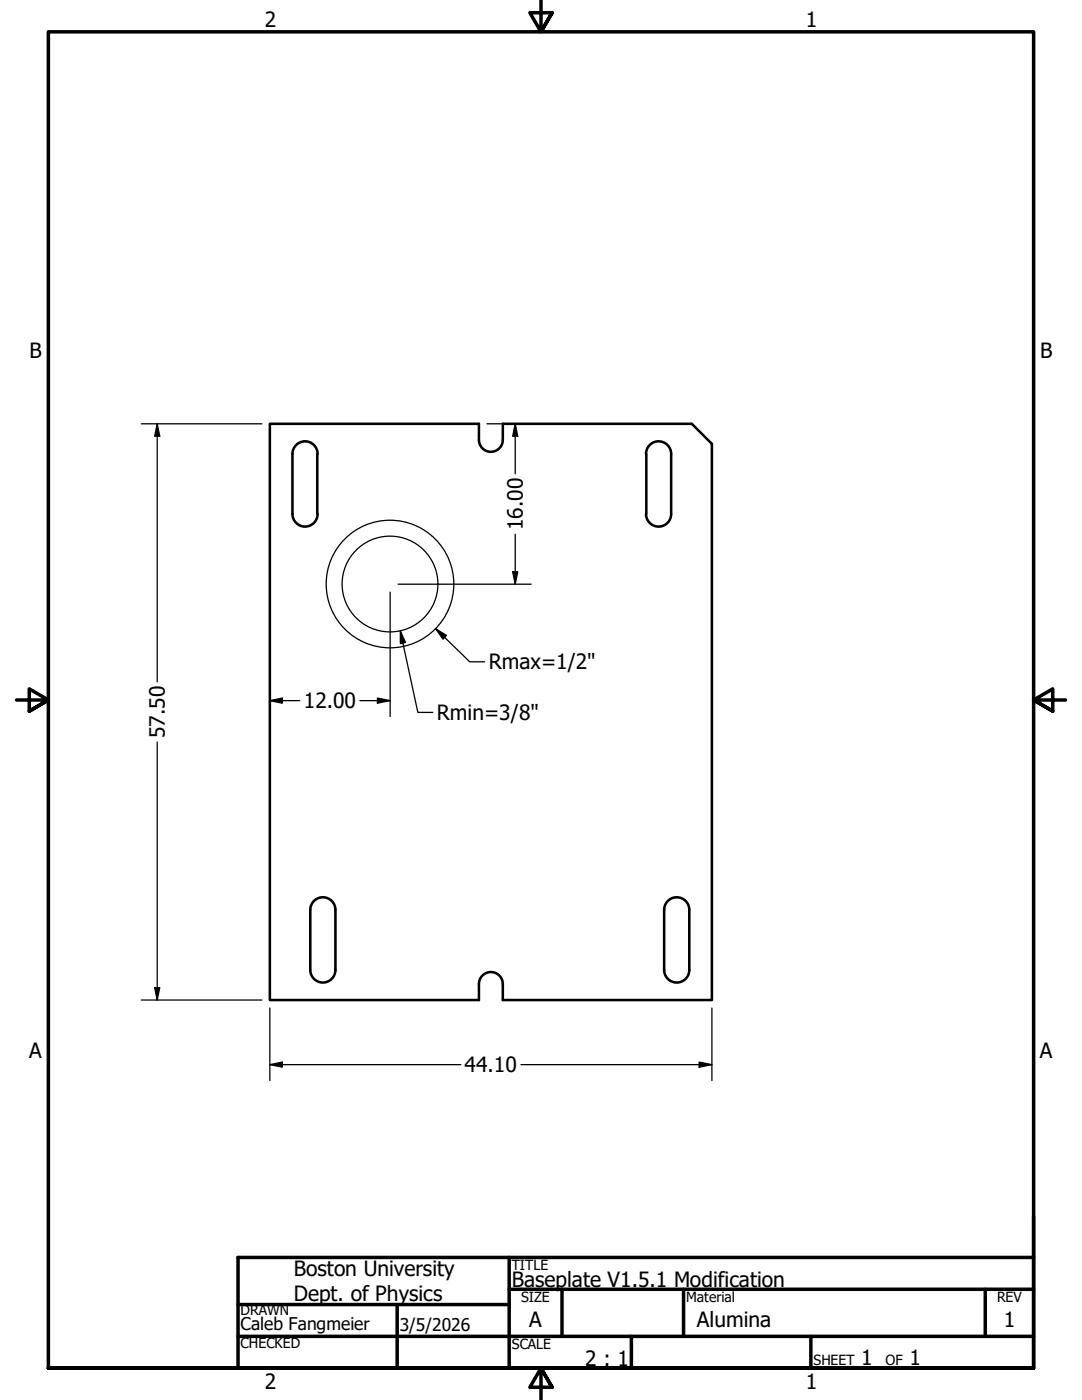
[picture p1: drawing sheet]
<svg xmlns="http://www.w3.org/2000/svg" width="216mm" height="279mm" viewBox="0 0 216 279" stroke-linecap="round" stroke-linejoin="round" font-family="sans-serif">
<!-- layer: Visible (ANSI) -->
<path d="M63.3 90.6v12M63.4 90.6a2.51 2.51 0 0 0-2.5-2.5 2.51 2.51 0 0 0-2.5 2.5v12a2.51 2.51 0 0 0 2.4 2.5 2.51 2.51 0 0 0 2.6-2.5M95.6 87.8a2.38 2.38 0 0 0 2.3 2.4 2.38 2.38 0 0 0 2.4-2.4M95.6 87.8v-3.2h-41.8v115h41.8v-3.2a2.38 2.38 0 0 1 2.3-2.4 2.38 2.38 0 0 1 2.4 2.4v3.2h41.7v-111l-4-4h-37.7v3.2M128.9 90.6a2.51 2.51 0 0 1 2.5-2.5 2.51 2.51 0 0 1 2.5 2.5v12a2.51 2.51 0 0 1-2.5 2.5 2.51 2.51 0 0 1-2.5-2.5M129 90.6v12M61.9 181.6v12a2.51 2.51 0 0 0 2.5 2.5 2.51 2.51 0 0 0 2.5-2.5v-12M61.9 181.6a2.51 2.51 0 0 1 2.5-2.5 2.51 2.51 0 0 1 2.5 2.5M132.5 181.6v12a2.51 2.51 0 0 0 2.5 2.5 2.51 2.51 0 0 0 2.5-2.5v-12M132.5 181.6a2.51 2.51 0 0 1 2.5-2.5 2.51 2.51 0 0 1 2.5 2.5" fill="none" stroke="#000" stroke-width=".51"/>
<!-- layer: Border (ANSI) -->
<g fill="none" stroke="#000" stroke-width=".7">
<path d="M107.9 0v6.4l-2.2-3.9h4.5l-2.3 3.9 2.3-3.9M3.3 139.7h6.4l-3.9-2.2v4.4l3.9-2.2-3.9 2.2M212.6 139.7h-6.4l3.9-2.2v4.4l-3.9-2.2 3.9 2.2M101.6 257.3h104.6M101.6 251v22M112.1 257.3v9.4M136.4 257.3v9.4M196.6 257.3v9.4M206.2 242.8v30.2h-158.7v-22h158.7M9.7 273v-266.6h196.5v266.6h-196.5h196.5M47.5 260.3h54.1M47.5 266.7h158.7"/>
<path d="M79.2 260.3v12.7M110.2 276.9l-2.3-3.9 2.3 3.9h-4.5l2.2-3.9v6.4M126 266.7v6.3M161.8 266.7v6.3"/>
</g>
<!-- layer: Sketch Geometry (ANSI) -->
<path d="M87.4 116.6a9.6 9.6 0 0 0-14-8.5 9.6 9.6 0 0 0-1 16.3 9.6 9.6 0 0 0 14.9-6.6l.1-1.2M90.6 116.6a12.7 12.7 0 0 0-18.8-11.3 12.7 12.7 0 0 0-1.1 21.8 12.7 12.7 0 0 0 19.8-9.2l.1-1.3" fill="none" stroke="#000" stroke-width=".25"/>
<!-- layer: Dimension (ANSI) -->
<g fill="none" stroke="#000" stroke-width=".25">
<path d="M28.2 84.6h24.1M31.4 84.6l.5 2.5h-1zM31.4 84.6v51.5M97.2 84.6h8.8M102.8 84.6l.5 2.5h-1zM102.8 84.6v10M77.9 118.2v24.8M79.4 116.6h26.6M102.3 114.1h1l-.5 2.5zM102.8 106.6v10M53.8 139.8l2.5-.5v1zM53.8 139.8h6"/>
<path d="M71.8 139.8h6.1M75.3 139.3l2.6 .5-2.6 .5zM79.9 125.9l1 2.3-1 .3zM79.9 125.9l3.5 16.3h3M86.9 125.5l2.2 1.3-.7 .8zM86.9 125.5l6.8 6.6h3M31.4 148.1v51.5M28.2 199.6h24.1M30.9 197.1h1l-.5 2.5zM53.8 212.5l2.5-.5v1zM53.8 212.5h38.1M53.8 201.2v14.4"/>
<path d="M103.9 212.5h38.1M139.5 212l2.5 .5-2.5 .5zM142 201.2v14.4"/>
</g>
<path d="M31.4 84.6l.5 2.5h-1zM102.8 84.6l.5 2.5h-1zM102.3 114.1h1l-.5 2.5zM53.8 139.8l2.5-.5v1zM79.9 125.9l1 2.3-1 .3zM86.9 125.5l2.2 1.3-.7 .8zM75.3 139.3l2.6 .5-2.6 .5zM30.9 197.1h1l-.5 2.5zM53.8 212.5l2.5-.5v1zM139.5 212l2.5 .5-2.5 .5z" fill="#000"/>
<g font-size="4.2">
<text x="52.8" y="5.3">2</text>
<text x="160.8" y="5.3">1</text>
<text x="5.9" y="71.4">B</text>
<text x="207.6" y="71.4">B</text>
<text x="104.3" y="105.8" transform="rotate(-90 104.3 105.8)">16.00</text>
<text x="97.5" y="133.6">Rmax=1/2&quot;</text>
<text x="60.6" y="141.4">12.00</text>
<text x="87.2" y="143.7">Rmin=3/8&quot;</text>
<text x="32.9" y="147.3" transform="rotate(-90 32.9 147.3)">57.50</text>
<text x="5.8" y="211.1">A</text>
<text x="92.7" y="214">44.10</text>
<text x="207.5" y="211.1">A</text>
<text x="58.6" y="254.6">Boston University</text>
<text x="102.1" y="256.8">Baseplate V1.5.1 Modification</text>
<text x="58.6" y="259.6">Dept. of Physics</text>
<text x="105.6" y="264.8">A</text>
<text x="139.1" y="264.9">Alumina</text>
<text x="200.3" y="264.8">1</text>
<text x="116.8" y="272.5">2 : 1</text>
<text x="171.8" y="272.5">1</text>
<text x="181.5" y="272.5">1</text>
<text x="52.8" y="277.1">2</text>
<text x="160.8" y="277.1">1</text>
</g>
<g font-size="3.5">
<text x="48" y="265.4">Caleb Fangmeier</text>
<text x="79.8" y="265.6">3/5/2026</text>
</g>
<g font-size="2.8">
<text x="102.1" y="253.4">TITLE</text>
<text x="48" y="262.4">DRAWN</text>
<text x="104" y="259.9">SIZE</text>
<text x="136.9" y="259.9">Material</text>
<text x="198.9" y="259.8">REV</text>
<text x="48" y="269">CHECKED</text>
<text x="102.1" y="269.3">SCALE</text>
<text x="162.3" y="272.5">SHEET</text>
<text x="176.7" y="272.5">OF</text>
</g>
</svg>
